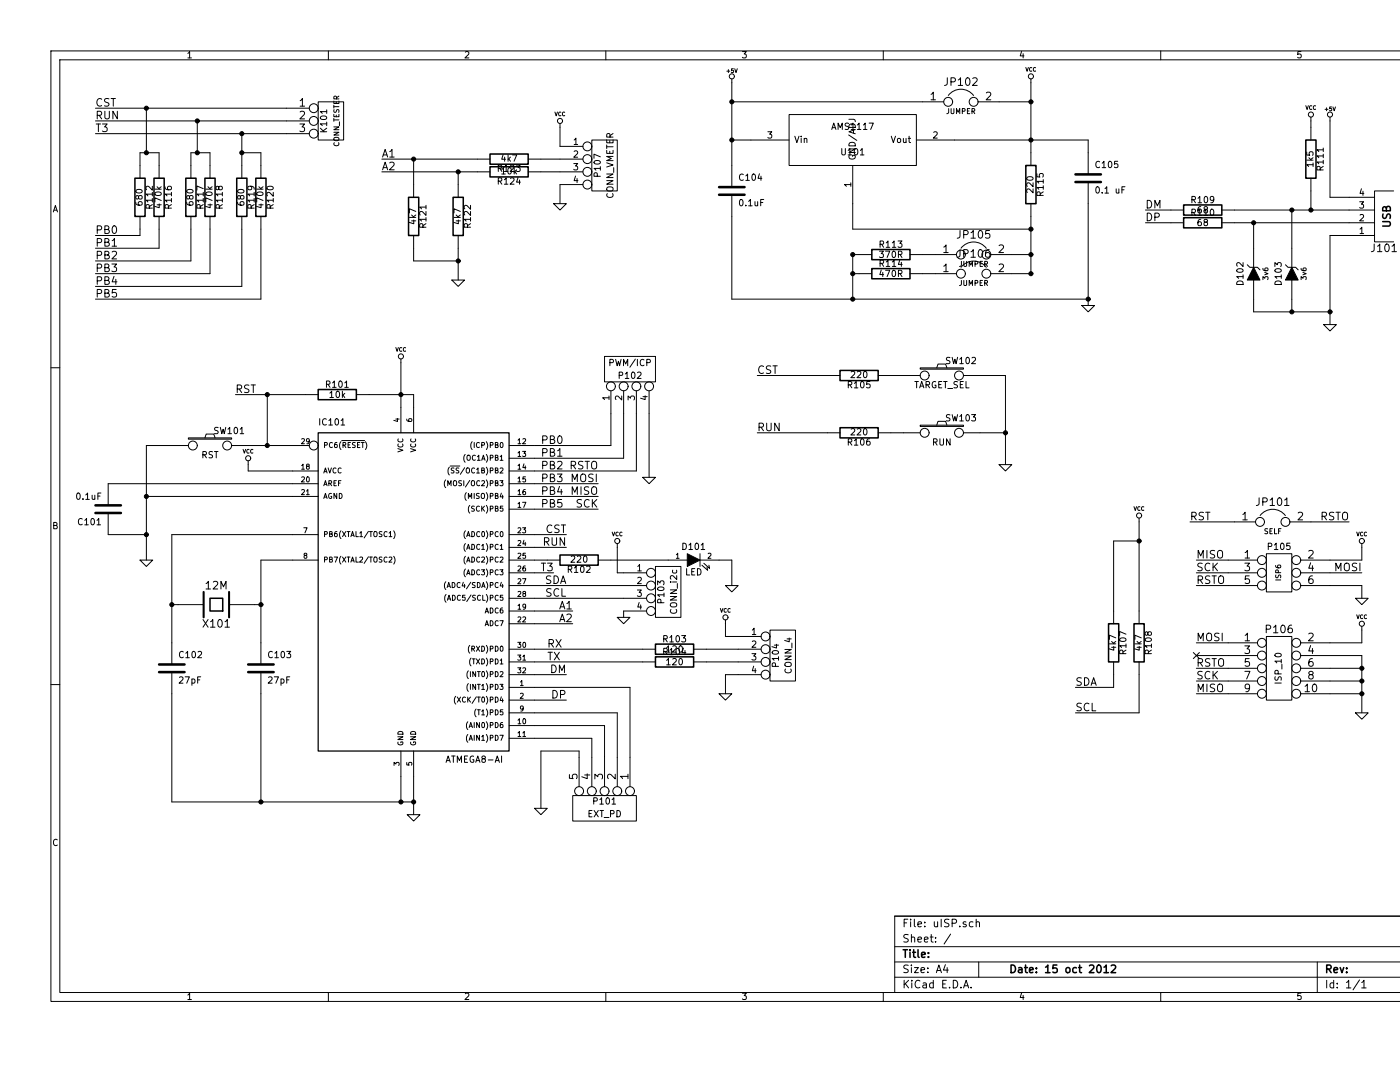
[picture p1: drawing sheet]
EESchema Schematic File Version 2  date Пн. 15 окт. 2012 14:27:35
LIBS:power
LIBS:device
LIBS:transistors
LIBS:conn
LIBS:linear
LIBS:regul
LIBS:74xx
LIBS:cmos4000
LIBS:adc-dac
LIBS:memory
LIBS:xilinx
LIBS:special
LIBS:microcontrollers
LIBS:dsp
LIBS:microchip
LIBS:analog_switches
LIBS:motorola
LIBS:texas
LIBS:intel
LIBS:audio
LIBS:interface
LIBS:digital-audio
LIBS:philips
LIBS:display
LIBS:cypress
LIBS:siliconi
LIBS:opto
LIBS:atmel
LIBS:contrib
LIBS:valves
LIBS:AMS1117
LIBS:uISP-cache
EELAYER 25  0
EELAYER END
$Descr A4 11700 8267
encoding utf-8
Sheet 1 1
Title ""
Date "15 oct 2012"
Rev ""
Comp ""
Comment1 ""
Comment2 ""
Comment3 ""
Comment4 ""
$EndDescr
Text Label 4300 5200 0    60   ~ 0
TX
Text Label 4300 5100 0    60   ~ 0
RX
Wire Wire Line
	10700 5600 10700 5150
Connection ~ 9850 1750
Wire Wire Line
	9850 1950 9850 1750
Connection ~ 10450 2450
Wire Wire Line
	10150 2450 10150 2350
Wire Wire Line
	3000 1350 3750 1350
Wire Wire Line
	4400 1250 4250 1250
Wire Wire Line
	3600 2200 3600 1950
Connection ~ 3250 1250
Wire Wire Line
	3250 1450 3250 1250
Wire Wire Line
	3150 2850 3150 3200
Wire Wire Line
	750  2250 1900 2250
Wire Wire Line
	1900 2250 1900 1800
Wire Wire Line
	750  2050 1500 2050
Wire Wire Line
	1500 2050 1500 1800
Wire Wire Line
	750  1850 1100 1850
Connection ~ 1900 1200
Connection ~ 1900 1050
Wire Wire Line
	1900 1050 1900 1300
Connection ~ 1550 1200
Connection ~ 1550 950 
Wire Wire Line
	1550 950  1550 1200
Connection ~ 1150 1200
Connection ~ 1150 850 
Wire Wire Line
	1150 850  1150 1200
Wire Wire Line
	750  1050 2250 1050
Wire Wire Line
	750  850  2250 850 
Connection ~ 5750 800 
Wire Wire Line
	7250 800  5750 800 
Wire Wire Line
	4500 4900 4200 4900
Wire Wire Line
	4900 4700 4200 4700
Connection ~ 6700 2350
Wire Wire Line
	6700 2350 6700 2000
Connection ~ 8100 1800
Wire Wire Line
	8100 1800 6700 1800
Wire Wire Line
	6700 1800 6700 1600
Wire Wire Line
	6750 2150 6700 2150
Connection ~ 8550 2350
Wire Wire Line
	8550 1600 8550 2400
Wire Wire Line
	8950 4100 8950 4800
Wire Wire Line
	7500 1100 8550 1100
Wire Wire Line
	8550 1100 8550 1200
Connection ~ 6700 2150
Connection ~ 6700 2000
Wire Wire Line
	6700 2000 6750 2000
Wire Wire Line
	7250 2000 7350 2000
Wire Wire Line
	8100 1700 8100 2150
Connection ~ 8100 1100
Wire Wire Line
	5750 1100 5900 1100
Wire Wire Line
	4900 3250 4900 3600
Wire Wire Line
	4900 3600 4200 3600
Wire Wire Line
	4650 5950 4650 5800
Wire Wire Line
	4650 5800 4200 5800
Wire Wire Line
	4850 5950 4850 5600
Wire Wire Line
	4850 5600 4200 5600
Connection ~ 10700 5450
Connection ~ 10700 5250
Wire Wire Line
	10700 4950 10700 5050
Wire Wire Line
	1350 3500 1150 3500
Wire Wire Line
	9700 4100 9350 4100
Wire Wire Line
	10300 4100 10600 4100
Wire Wire Line
	4200 3800 4700 3800
Wire Wire Line
	4200 4000 4700 4000
Wire Wire Line
	9650 4500 9400 4500
Wire Wire Line
	9200 1750 9000 1750
Wire Wire Line
	10450 950  10450 1550
Wire Wire Line
	10600 1650 9700 1650
Wire Wire Line
	10600 1850 10450 1850
Wire Wire Line
	10450 1850 10450 2550
Connection ~ 1150 4200
Wire Wire Line
	1150 4200 850  4200
Wire Wire Line
	4200 5300 4450 5300
Wire Wire Line
	2300 3900 1150 3900
Connection ~ 1150 3900
Wire Wire Line
	5950 2950 6500 2950
Wire Wire Line
	7000 3400 7100 3400
Wire Wire Line
	4450 4300 4200 4300
Wire Wire Line
	4800 4400 5250 4400
Wire Wire Line
	8750 5300 8750 5400
Wire Wire Line
	8750 5400 8450 5400
Connection ~ 2100 3500
Wire Wire Line
	2300 3500 1950 3500
Connection ~ 7900 3400
Wire Wire Line
	7700 3400 7900 3400
Connection ~ 3150 3100
Wire Wire Line
	2900 3100 3250 3100
Wire Wire Line
	3250 3100 3250 3200
Wire Wire Line
	5800 5300 5700 5300
Wire Wire Line
	5700 5300 5700 5450
Wire Wire Line
	5550 5100 5800 5100
Wire Wire Line
	4200 5100 5050 5100
Connection ~ 3150 6300
Wire Wire Line
	3150 6300 3150 6100
Connection ~ 1350 4750
Wire Wire Line
	1400 4750 1350 4750
Connection ~ 2050 4750
Wire Wire Line
	2000 4750 2050 4750
Wire Wire Line
	2300 4200 1350 4200
Wire Wire Line
	1350 4200 1350 5050
Wire Wire Line
	2050 5050 2050 4400
Wire Wire Line
	2050 4400 2300 4400
Wire Wire Line
	1350 5450 1350 6300
Wire Wire Line
	1350 6300 3250 6300
Wire Wire Line
	2050 6300 2050 5450
Connection ~ 2050 6300
Wire Wire Line
	3250 6100 3250 6400
Connection ~ 3250 6300
Wire Wire Line
	5050 5200 4200 5200
Wire Wire Line
	5800 5200 5550 5200
Wire Wire Line
	5700 4900 5700 5000
Wire Wire Line
	5700 5000 5800 5000
Wire Wire Line
	2100 3100 2100 3500
Wire Wire Line
	7700 2950 7900 2950
Wire Wire Line
	7900 2950 7900 3650
Wire Wire Line
	8750 4800 8750 4250
Wire Wire Line
	8950 5300 8950 5600
Wire Wire Line
	8950 5600 8450 5600
Wire Wire Line
	5750 4600 5750 4400
Wire Wire Line
	5750 4400 5650 4400
Wire Wire Line
	4200 4400 4300 4400
Wire Wire Line
	4200 4200 4450 4200
Wire Wire Line
	7100 2950 7000 2950
Wire Wire Line
	6500 3400 5950 3400
Wire Wire Line
	1950 3650 1950 3700
Wire Wire Line
	1950 3700 2300 3700
Wire Wire Line
	2300 3800 850  3800
Wire Wire Line
	1150 3500 1150 4400
Wire Wire Line
	4200 5500 4450 5500
Wire Wire Line
	10450 1550 10600 1550
Wire Wire Line
	9700 1750 10600 1750
Wire Wire Line
	10300 1500 10300 1650
Connection ~ 10300 1650
Wire Wire Line
	9200 1650 9000 1650
Wire Wire Line
	9400 4400 9650 4400
Wire Wire Line
	9400 4600 9650 4600
Wire Wire Line
	10450 4600 10700 4600
Wire Wire Line
	10450 4400 10700 4400
Wire Wire Line
	10700 4500 10450 4500
Wire Wire Line
	9400 5250 9650 5250
Wire Wire Line
	9400 5050 9650 5050
Wire Wire Line
	9650 5150 9400 5150
Wire Wire Line
	9650 5450 9400 5450
Wire Wire Line
	9400 5350 9650 5350
Wire Wire Line
	10700 5350 10450 5350
Wire Wire Line
	10700 5450 10450 5450
Wire Wire Line
	10700 5150 10450 5150
Wire Wire Line
	10700 5050 10450 5050
Wire Wire Line
	10450 5250 10700 5250
Wire Wire Line
	4700 3900 4200 3900
Wire Wire Line
	10700 4600 10700 4700
Wire Wire Line
	1850 3100 2400 3100
Connection ~ 2100 3100
Wire Wire Line
	10700 4400 10700 4300
Connection ~ 10700 5350
Wire Wire Line
	4200 5400 4950 5400
Wire Wire Line
	4950 5400 4950 5950
Wire Wire Line
	4200 5700 4750 5700
Wire Wire Line
	4750 5700 4750 5950
Wire Wire Line
	4250 6350 4250 5900
Wire Wire Line
	4250 5900 4550 5900
Wire Wire Line
	4550 5900 4550 5950
Wire Wire Line
	4200 3500 4800 3500
Wire Wire Line
	4800 3500 4800 3250
Wire Wire Line
	4200 3700 5000 3700
Wire Wire Line
	5000 3700 5000 3250
Wire Wire Line
	5100 3750 5100 3250
Wire Wire Line
	8100 650  8100 1200
Wire Wire Line
	7950 2000 8100 2000
Connection ~ 8100 2000
Wire Wire Line
	7350 2150 7250 2150
Wire Wire Line
	5750 1300 5750 650 
Connection ~ 5750 1100
Connection ~ 8100 2150
Wire Wire Line
	10300 950  10300 1000
Wire Wire Line
	8750 4250 8950 4250
Connection ~ 8950 4250
Wire Wire Line
	8100 2150 7950 2150
Wire Wire Line
	5750 1700 5750 2350
Wire Wire Line
	5750 2350 8550 2350
Wire Wire Line
	4900 4850 4900 4800
Wire Wire Line
	4900 4600 4200 4600
Wire Wire Line
	4500 4800 4200 4800
Wire Wire Line
	4400 1600 4400 1450
Wire Wire Line
	7850 800  8100 800 
Connection ~ 8100 800 
Wire Wire Line
	750  950  2250 950 
Wire Wire Line
	1100 1300 1100 1200
Wire Wire Line
	1100 1200 1250 1200
Wire Wire Line
	1250 1200 1250 1300
Wire Wire Line
	1500 1300 1500 1200
Wire Wire Line
	1500 1200 1650 1200
Wire Wire Line
	1650 1200 1650 1300
Wire Wire Line
	1900 1200 2050 1200
Wire Wire Line
	2050 1200 2050 1300
Wire Wire Line
	1100 1850 1100 1800
Wire Wire Line
	1250 1800 1250 1950
Wire Wire Line
	1250 1950 750  1950
Wire Wire Line
	1650 1800 1650 2150
Wire Wire Line
	1650 2150 750  2150
Wire Wire Line
	2050 1800 2050 2350
Wire Wire Line
	2050 2350 750  2350
Wire Wire Line
	4400 1000 4400 1150
Wire Wire Line
	3600 1450 3600 1350
Connection ~ 3600 1350
Wire Wire Line
	3600 2050 3250 2050
Wire Wire Line
	3250 2050 3250 1950
Connection ~ 3600 2050
Wire Wire Line
	4400 1350 4250 1350
Wire Wire Line
	3000 1250 3750 1250
Wire Wire Line
	10450 2450 9850 2450
Wire Wire Line
	9850 2450 9850 2350
Connection ~ 10150 2450
Wire Wire Line
	10150 1650 10150 1950
Connection ~ 10150 1650
Wire Wire Line
	4350 4500 4200 4500
Wire Wire Line
	4900 4500 4850 4500
Wire Wire Line
	4850 4500 4850 4300
$Comp
L CONN_5 P101
U 1 1
P 4750 6350
F 0 "P101" V 4700 6350 50  0000 C CNN
F 1 "EXT_PD" V 4800 6350 50  0000 C CNN
	1    4750 6350
	0    1    1    0   
$EndComp
$Comp
L VCC #PWR01
U 1 1
P 4850 4300
F 0 "#PWR01" H 4850 4400 30  0001 C CNN
F 1 "VCC" H 4850 4400 30  0000 C CNN
	1    4850 4300
	1    0    0    -1  
$EndComp
$Comp
L ZENER D103
U 1 1
P 10150 2150
F 0 "D103" H 10150 2250 50  0000 C CNN
F 1 "3v6" H 10150 2050 40  0000 C CNN
	1    10150 2150
	0    -1   -1   0   
$EndComp
$Comp
L ZENER D102
U 1 1
P 9850 2150
F 0 "D102" H 9850 2250 50  0000 C CNN
F 1 "3v6" H 9850 2050 40  0000 C CNN
	1    9850 2150
	0    -1   -1   0   
$EndComp
$Comp
L R R124
U 1 1
P 4000 1350
F 0 "R124" V 4080 1350 50  0000 C CNN
F 1 "10k" V 4000 1350 50  0000 C CNN
	1    4000 1350
	0    1    1    0   
$EndComp
$Comp
L R R123
U 1 1
P 4000 1250
F 0 "R123" V 4080 1250 50  0000 C CNN
F 1 "4k7" V 4000 1250 50  0000 C CNN
	1    4000 1250
	0    1    1    0   
$EndComp
$Comp
L GND #PWR02
U 1 1
P 3600 2200
F 0 "#PWR02" H 3600 2200 30  0001 C CNN
F 1 "GND" H 3600 2130 30  0001 C CNN
	1    3600 2200
	1    0    0    -1  
$EndComp
$Comp
L R R122
U 1 1
P 3600 1700
F 0 "R122" V 3680 1700 50  0000 C CNN
F 1 "4k7" V 3600 1700 50  0000 C CNN
	1    3600 1700
	1    0    0    -1  
$EndComp
$Comp
L R R121
U 1 1
P 3250 1700
F 0 "R121" V 3330 1700 50  0000 C CNN
F 1 "4k7" V 3250 1700 50  0000 C CNN
	1    3250 1700
	1    0    0    -1  
$EndComp
$Comp
L VCC #PWR03
U 1 1
P 4400 1000
F 0 "#PWR03" H 4400 1100 30  0001 C CNN
F 1 "VCC" H 4400 1100 30  0000 C CNN
	1    4400 1000
	1    0    0    -1  
$EndComp
$Comp
L CONN_4 P107
U 1 1
P 4750 1300
F 0 "P107" V 4700 1300 50  0000 C CNN
F 1 "CONN_VMETER" V 4800 1300 50  0000 C CNN
	1    4750 1300
	1    0    0    -1  
$EndComp
Text Label 4250 4000 0    60   ~ 0
PB5
Text Label 4250 3900 0    60   ~ 0
PB4
Text Label 4250 3800 0    60   ~ 0
PB3
Text Label 4250 3700 0    60   ~ 0
PB2
Text Label 4250 3600 0    60   ~ 0
PB1
Text Label 4250 3500 0    60   ~ 0
PB0
Text Label 750  2350 0    60   ~ 0
PB5
Text Label 750  2250 0    60   ~ 0
PB4
Text Label 750  2150 0    60   ~ 0
PB3
Text Label 750  2050 0    60   ~ 0
PB2
Text Label 750  1950 0    60   ~ 0
PB1
Text Label 750  1850 0    60   ~ 0
PB0
$Comp
L R R120
U 1 1
P 2050 1550
F 0 "R120" V 2130 1550 50  0000 C CNN
F 1 "470k" V 2050 1550 50  0000 C CNN
	1    2050 1550
	1    0    0    -1  
$EndComp
$Comp
L R R119
U 1 1
P 1900 1550
F 0 "R119" V 1980 1550 50  0000 C CNN
F 1 "680" V 1900 1550 50  0000 C CNN
	1    1900 1550
	1    0    0    -1  
$EndComp
$Comp
L R R118
U 1 1
P 1650 1550
F 0 "R118" V 1730 1550 50  0000 C CNN
F 1 "470k" V 1650 1550 50  0000 C CNN
	1    1650 1550
	1    0    0    -1  
$EndComp
$Comp
L R R117
U 1 1
P 1500 1550
F 0 "R117" V 1580 1550 50  0000 C CNN
F 1 "680" V 1500 1550 50  0000 C CNN
	1    1500 1550
	1    0    0    -1  
$EndComp
$Comp
L R R112
U 1 1
P 1100 1550
F 0 "R112" V 1180 1550 50  0000 C CNN
F 1 "680" V 1100 1550 50  0000 C CNN
	1    1100 1550
	1    0    0    -1  
$EndComp
$Comp
L R R116
U 1 1
P 1250 1550
F 0 "R116" V 1330 1550 50  0000 C CNN
F 1 "470k" V 1250 1550 50  0000 C CNN
	1    1250 1550
	1    0    0    -1  
$EndComp
Text Label 750  1050 0    60   ~ 0
T3
Text Label 4350 4500 2    60   ~ 0
T3
Text Label 750  950  0    60   ~ 0
RUN
Text Label 750  850  0    60   ~ 0
CST
$Comp
L CONN_3 K101
U 1 1
P 2600 950
F 0 "K101" V 2550 950 50  0000 C CNN
F 1 "CONN_TESTER" V 2650 950 40  0000 C CNN
	1    2600 950 
	1    0    0    -1  
$EndComp
Text Label 4500 4900 2    60   ~ 0
A2
Text Label 4500 4800 2    60   ~ 0
A1
$Comp
L JUMPER JP102
U 1 1
P 7550 800
F 0 "JP102" H 7550 950 60  0000 C CNN
F 1 "JUMPER" H 7550 720 40  0000 C CNN
	1    7550 800 
	1    0    0    -1  
$EndComp
Text Label 3000 1350 0    60   ~ 0
A2
Text Label 3000 1250 0    60   ~ 0
A1
$Comp
L GND #PWR04
U 1 1
P 4400 1600
F 0 "#PWR04" H 4400 1600 30  0001 C CNN
F 1 "GND" H 4400 1530 30  0001 C CNN
	1    4400 1600
	1    0    0    -1  
$EndComp
$Comp
L GND #PWR05
U 1 1
P 4900 4850
F 0 "#PWR05" H 4900 4850 30  0001 C CNN
F 1 "GND" H 4900 4780 30  0001 C CNN
	1    4900 4850
	1    0    0    -1  
$EndComp
$Comp
L CONN_4 P103
U 1 1
P 5250 4650
F 0 "P103" V 5200 4650 50  0000 C CNN
F 1 "CONN_i2c" V 5300 4650 50  0000 C CNN
	1    5250 4650
	1    0    0    -1  
$EndComp
$Comp
L GND #PWR06
U 1 1
P 8550 2400
F 0 "#PWR06" H 8550 2400 30  0001 C CNN
F 1 "GND" H 8550 2330 30  0001 C CNN
	1    8550 2400
	1    0    0    -1  
$EndComp
$Comp
L VCC #PWR07
U 1 1
P 3150 2850
F 0 "#PWR07" H 3150 2950 30  0001 C CNN
F 1 "VCC" H 3150 2950 30  0000 C CNN
	1    3150 2850
	1    0    0    -1  
$EndComp
$Comp
L CRYSTAL X101
U 1 1
P 1700 4750
F 0 "X101" H 1700 4900 60  0000 C CNN
F 1 "12M" H 1700 4600 60  0000 C CNN
	1    1700 4750
	-1   0    0    1   
$EndComp
$Comp
L VCC #PWR08
U 1 1
P 10300 950
F 0 "#PWR08" H 10300 1050 30  0001 C CNN
F 1 "VCC" H 10300 1050 30  0000 C CNN
	1    10300 950 
	1    0    0    -1  
$EndComp
$Comp
L C C105
U 1 1
P 8550 1400
F 0 "C105" H 8600 1500 50  0000 L CNN
F 1 "0.1 uF" H 8600 1300 50  0000 L CNN
	1    8550 1400
	1    0    0    -1  
$EndComp
$Comp
L C C104
U 1 1
P 5750 1500
F 0 "C104" H 5800 1600 50  0000 L CNN
F 1 "0.1uF" H 5800 1400 50  0000 L CNN
	1    5750 1500
	1    0    0    -1  
$EndComp
$Comp
L JUMPER JP106
U 1 1
P 7650 2150
F 0 "JP106" H 7650 2300 60  0000 C CNN
F 1 "JUMPER" H 7650 2070 40  0000 C CNN
	1    7650 2150
	1    0    0    -1  
$EndComp
$Comp
L JUMPER JP105
U 1 1
P 7650 2000
F 0 "JP105" H 7650 2150 60  0000 C CNN
F 1 "JUMPER" H 7650 1920 40  0000 C CNN
	1    7650 2000
	1    0    0    -1  
$EndComp
$Comp
L R R114
U 1 1
P 7000 2150
F 0 "R114" V 7080 2150 50  0000 C CNN
F 1 "470R" V 7000 2150 50  0000 C CNN
	1    7000 2150
	0    -1   -1   0   
$EndComp
$Comp
L R R113
U 1 1
P 7000 2000
F 0 "R113" V 7080 2000 50  0000 C CNN
F 1 "370R" V 7000 2000 50  0000 C CNN
	1    7000 2000
	0    -1   -1   0   
$EndComp
$Comp
L R R115
U 1 1
P 8100 1450
F 0 "R115" V 8180 1450 50  0000 C CNN
F 1 "220" V 8100 1450 50  0000 C CNN
	1    8100 1450
	1    0    0    -1  
$EndComp
$Comp
L VCC #PWR09
U 1 1
P 8100 650
F 0 "#PWR09" H 8100 750 30  0001 C CNN
F 1 "VCC" H 8100 750 30  0000 C CNN
	1    8100 650 
	1    0    0    -1  
$EndComp
$Comp
L +5V #PWR010
U 1 1
P 5750 650
F 0 "#PWR010" H 5750 740 20  0001 C CNN
F 1 "+5V" H 5750 740 30  0000 C CNN
	1    5750 650 
	1    0    0    -1  
$EndComp
$Comp
L AMS1117 U101
U 1 1
P 6700 1100
F 0 "U101" H 6700 1000 50  0000 C CNN
F 1 "AMS1117" H 6700 1200 50  0000 C CNN
	1    6700 1100
	1    0    0    -1  
$EndComp
$Comp
L GND #PWR011
U 1 1
P 5100 3750
F 0 "#PWR011" H 5100 3750 30  0001 C CNN
F 1 "GND" H 5100 3680 30  0001 C CNN
	1    5100 3750
	1    0    0    -1  
$EndComp
$Comp
L CONN_4 P102
U 1 1
P 4950 2900
F 0 "P102" V 4900 2900 50  0000 C CNN
F 1 "PWM/ICP" V 5000 2900 50  0000 C CNN
	1    4950 2900
	0    -1   -1   0   
$EndComp
$Comp
L GND #PWR012
U 1 1
P 4250 6350
F 0 "#PWR012" H 4250 6350 30  0001 C CNN
F 1 "GND" H 4250 6280 30  0001 C CNN
	1    4250 6350
	1    0    0    -1  
$EndComp
Text Label 4450 4200 2    60   ~ 0
CST
Text Label 4450 5500 2    60   ~ 0
DP
Text Label 4450 5300 2    60   ~ 0
DM
Text Label 9000 1650 0    60   ~ 0
DM
Text Label 9000 1750 0    60   ~ 0
DP
Text Label 9400 5450 0    60   ~ 0
MISO
Text Label 9400 5350 0    60   ~ 0
SCK
Text Label 9400 5250 0    60   ~ 0
RSTO
NoConn ~ 9400 5150
$Comp
L GND #PWR013
U 1 1
P 10700 5600
F 0 "#PWR013" H 10700 5600 30  0001 C CNN
F 1 "GND" H 10700 5530 30  0001 C CNN
	1    10700 5600
	1    0    0    -1  
$EndComp
Text Label 9400 5050 0    60   ~ 0
MOSI
$Comp
L VCC #PWR014
U 1 1
P 10700 4950
F 0 "#PWR014" H 10700 5050 30  0001 C CNN
F 1 "VCC" H 10700 5050 30  0000 C CNN
	1    10700 4950
	1    0    0    -1  
$EndComp
$Comp
L VCC #PWR015
U 1 1
P 10700 4300
F 0 "#PWR015" H 10700 4400 30  0001 C CNN
F 1 "VCC" H 10700 4400 30  0000 C CNN
	1    10700 4300
	1    0    0    -1  
$EndComp
Text Label 10700 4500 2    60   ~ 0
MOSI
Text Label 9400 4500 0    60   ~ 0
SCK
Text Label 9350 4100 0    60   ~ 0
RST
Text Label 1850 3100 0    60   ~ 0
RST
Text Label 9400 4400 0    60   ~ 0
MISO
$Comp
L GND #PWR016
U 1 1
P 10700 4700
F 0 "#PWR016" H 10700 4700 30  0001 C CNN
F 1 "GND" H 10700 4630 30  0001 C CNN
	1    10700 4700
	1    0    0    -1  
$EndComp
Text Label 9400 4600 0    60   ~ 0
RSTO
Text Label 10600 4100 2    60   ~ 0
RSTO
$Comp
L JUMPER JP101
U 1 1
P 10000 4100
F 0 "JP101" H 10000 4250 60  0000 C CNN
F 1 "SELF" H 10000 4020 40  0000 C CNN
	1    10000 4100
	1    0    0    -1  
$EndComp
Text Label 4700 3700 2    60   ~ 0
RSTO
Text Label 4700 3800 2    60   ~ 0
MOSI
Text Label 4700 3900 2    60   ~ 0
MISO
Text Label 4700 4000 2    60   ~ 0
SCK
$Comp
L CONN_5X2 P106
U 1 1
P 10050 5250
F 0 "P106" H 10050 5550 60  0000 C CNN
F 1 "ISP_10" V 10050 5250 50  0000 C CNN
	1    10050 5250
	1    0    0    -1  
$EndComp
$Comp
L CONN_3X2 P105
U 1 1
P 10050 4550
F 0 "P105" H 10050 4800 50  0000 C CNN
F 1 "ISP6" V 10050 4600 40  0000 C CNN
	1    10050 4550
	1    0    0    -1  
$EndComp
$Comp
L R R111
U 1 1
P 10300 1250
F 0 "R111" V 10380 1250 50  0000 C CNN
F 1 "1k5" V 10300 1250 50  0000 C CNN
	1    10300 1250
	1    0    0    -1  
$EndComp
$Comp
L +5V #PWR017
U 1 1
P 10450 950
F 0 "#PWR017" H 10450 1040 20  0001 C CNN
F 1 "+5V" H 10450 1040 30  0000 C CNN
	1    10450 950 
	1    0    0    -1  
$EndComp
$Comp
L GND #PWR018
U 1 1
P 10450 2550
F 0 "#PWR018" H 10450 2550 30  0001 C CNN
F 1 "GND" H 10450 2480 30  0001 C CNN
	1    10450 2550
	1    0    0    -1  
$EndComp
$Comp
L R R110
U 1 1
P 9450 1750
F 0 "R110" V 9530 1750 50  0000 C CNN
F 1 "68" V 9450 1750 50  0000 C CNN
	1    9450 1750
	0    -1   -1   0   
$EndComp
$Comp
L R R109
U 1 1
P 9450 1650
F 0 "R109" V 9530 1650 50  0000 C CNN
F 1 "68" V 9450 1650 50  0000 C CNN
	1    9450 1650
	0    -1   -1   0   
$EndComp
$Comp
L USB_2 J101
U 1 1
P 10800 1700
F 0 "J101" H 10725 1950 60  0000 C CNN
F 1 "USB_2" H 10850 1400 60  0001 C CNN
F 4 "VCC" H 11125 1850 50  0001 C CNN "VCC"
F 5 "D+" H 11100 1750 50  0001 C CNN "Data+"
F 6 "D-" H 11100 1650 50  0001 C CNN "Data-"
F 7 "GND" H 11125 1550 50  0001 C CNN "Ground"
	1    10800 1700
	-1   0    0    1   
$EndComp
$Comp
L VCC #PWR019
U 1 1
P 1950 3650
F 0 "#PWR019" H 1950 3750 30  0001 C CNN
F 1 "VCC" H 1950 3750 30  0000 C CNN
	1    1950 3650
	1    0    0    -1  
$EndComp
$Comp
L C C101
U 1 1
P 850 4000
F 0 "C101" H 900 4100 50  0000 L CNN
F 1 "0.1uF" H 900 3900 50  0000 L CNN
	1    850  4000
	-1   0    0    1   
$EndComp
$Comp
L R R106
U 1 1
P 6750 3400
F 0 "R106" V 6830 3400 50  0000 C CNN
F 1 "220" V 6750 3400 50  0000 C CNN
	1    6750 3400
	0    1    1    0   
$EndComp
$Comp
L R R105
U 1 1
P 6750 2950
F 0 "R105" V 6830 2950 50  0000 C CNN
F 1 "220" V 6750 2950 50  0000 C CNN
	1    6750 2950
	0    1    1    0   
$EndComp
Text Label 4450 4300 2    60   ~ 0
RUN
Text Label 5950 3400 0    60   ~ 0
RUN
Text Label 5950 2950 0    60   ~ 0
CST
$Comp
L R R102
U 1 1
P 4550 4400
F 0 "R102" V 4630 4400 50  0000 C CNN
F 1 "220" V 4550 4400 50  0000 C CNN
	1    4550 4400
	0    1    1    0   
$EndComp
$Comp
L GND #PWR020
U 1 1
P 5750 4600
F 0 "#PWR020" H 5750 4600 30  0001 C CNN
F 1 "GND" H 5750 4530 30  0001 C CNN
	1    5750 4600
	1    0    0    -1  
$EndComp
$Comp
L LED D101
U 1 1
P 5450 4400
F 0 "D101" H 5450 4500 50  0000 C CNN
F 1 "LED" H 5450 4300 50  0000 C CNN
	1    5450 4400
	1    0    0    -1  
$EndComp
Text Label 8450 5600 0    60   ~ 0
SCL
Text Label 8450 5400 0    60   ~ 0
SDA
Text Label 4450 4700 2    60   ~ 0
SCL
Text Label 4450 4600 2    60   ~ 0
SDA
$Comp
L VCC #PWR021
U 1 1
P 8950 4100
F 0 "#PWR021" H 8950 4200 30  0001 C CNN
F 1 "VCC" H 8950 4200 30  0000 C CNN
	1    8950 4100
	1    0    0    -1  
$EndComp
$Comp
L R R108
U 1 1
P 8950 5050
F 0 "R108" V 9030 5050 50  0000 C CNN
F 1 "4k7" V 8950 5050 50  0000 C CNN
	1    8950 5050
	1    0    0    -1  
$EndComp
$Comp
L R R107
U 1 1
P 8750 5050
F 0 "R107" V 8830 5050 50  0000 C CNN
F 1 "4k7" V 8750 5050 50  0000 C CNN
	1    8750 5050
	1    0    0    -1  
$EndComp
$Comp
L GND #PWR022
U 1 1
P 1150 4400
F 0 "#PWR022" H 1150 4400 30  0001 C CNN
F 1 "GND" H 1150 4330 30  0001 C CNN
	1    1150 4400
	1    0    0    -1  
$EndComp
$Comp
L SW_PUSH SW101
U 1 1
P 1650 3500
F 0 "SW101" H 1800 3610 50  0000 C CNN
F 1 "RST" H 1650 3420 50  0000 C CNN
	1    1650 3500
	1    0    0    -1  
$EndComp
$Comp
L GND #PWR023
U 1 1
P 7900 3650
F 0 "#PWR023" H 7900 3650 30  0001 C CNN
F 1 "GND" H 7900 3580 30  0001 C CNN
	1    7900 3650
	1    0    0    -1  
$EndComp
$Comp
L R R101
U 1 1
P 2650 3100
F 0 "R101" V 2730 3100 50  0000 C CNN
F 1 "10k" V 2650 3100 50  0000 C CNN
	1    2650 3100
	0    -1   -1   0   
$EndComp
$Comp
L VCC #PWR024
U 1 1
P 5700 4900
F 0 "#PWR024" H 5700 5000 30  0001 C CNN
F 1 "VCC" H 5700 5000 30  0000 C CNN
	1    5700 4900
	1    0    0    -1  
$EndComp
$Comp
L GND #PWR025
U 1 1
P 5700 5450
F 0 "#PWR025" H 5700 5450 30  0001 C CNN
F 1 "GND" H 5700 5380 30  0001 C CNN
	1    5700 5450
	1    0    0    -1  
$EndComp
$Comp
L R R104
U 1 1
P 5300 5200
F 0 "R104" V 5380 5200 50  0000 C CNN
F 1 "120" V 5300 5200 50  0000 C CNN
	1    5300 5200
	0    -1   -1   0   
$EndComp
$Comp
L R R103
U 1 1
P 5300 5100
F 0 "R103" V 5380 5100 50  0000 C CNN
F 1 "120" V 5300 5100 50  0000 C CNN
	1    5300 5100
	0    -1   -1   0   
$EndComp
$Comp
L CONN_4 P104
U 1 1
P 6150 5150
F 0 "P104" V 6100 5150 50  0000 C CNN
F 1 "CONN_4" V 6200 5150 50  0000 C CNN
	1    6150 5150
	1    0    0    -1  
$EndComp
$Comp
L GND #PWR026
U 1 1
P 3250 6400
F 0 "#PWR026" H 3250 6400 30  0001 C CNN
F 1 "GND" H 3250 6330 30  0001 C CNN
	1    3250 6400
	1    0    0    -1  
$EndComp
$Comp
L C C102
U 1 1
P 1350 5250
F 0 "C102" H 1400 5350 50  0000 L CNN
F 1 "27pF" H 1400 5150 50  0000 L CNN
	1    1350 5250
	1    0    0    -1  
$EndComp
$Comp
L C C103
U 1 1
P 2050 5250
F 0 "C103" H 2100 5350 50  0000 L CNN
F 1 "27pF" H 2100 5150 50  0000 L CNN
	1    2050 5250
	1    0    0    -1  
$EndComp
$Comp
L SW_PUSH SW103
U 1 1
P 7400 3400
F 0 "SW103" H 7550 3510 50  0000 C CNN
F 1 "RUN" H 7400 3320 50  0000 C CNN
	1    7400 3400
	1    0    0    -1  
$EndComp
$Comp
L SW_PUSH SW102
U 1 1
P 7400 2950
F 0 "SW102" H 7550 3060 50  0000 C CNN
F 1 "TARGET_SEL" H 7400 2870 50  0000 C CNN
	1    7400 2950
	1    0    0    -1  
$EndComp
$Comp
L ATMEGA8-AI IC101
U 1 1
P 3200 4500
F 0 "IC101" H 2500 5650 50  0000 L BNN
F 1 "ATMEGA8-AI" H 3500 3000 50  0000 L BNN
F 2 "TQFP32" H 2650 3050 50  0001 C CNN
	1    3200 4500
	1    0    0    -1  
$EndComp
$EndSCHEMATC
